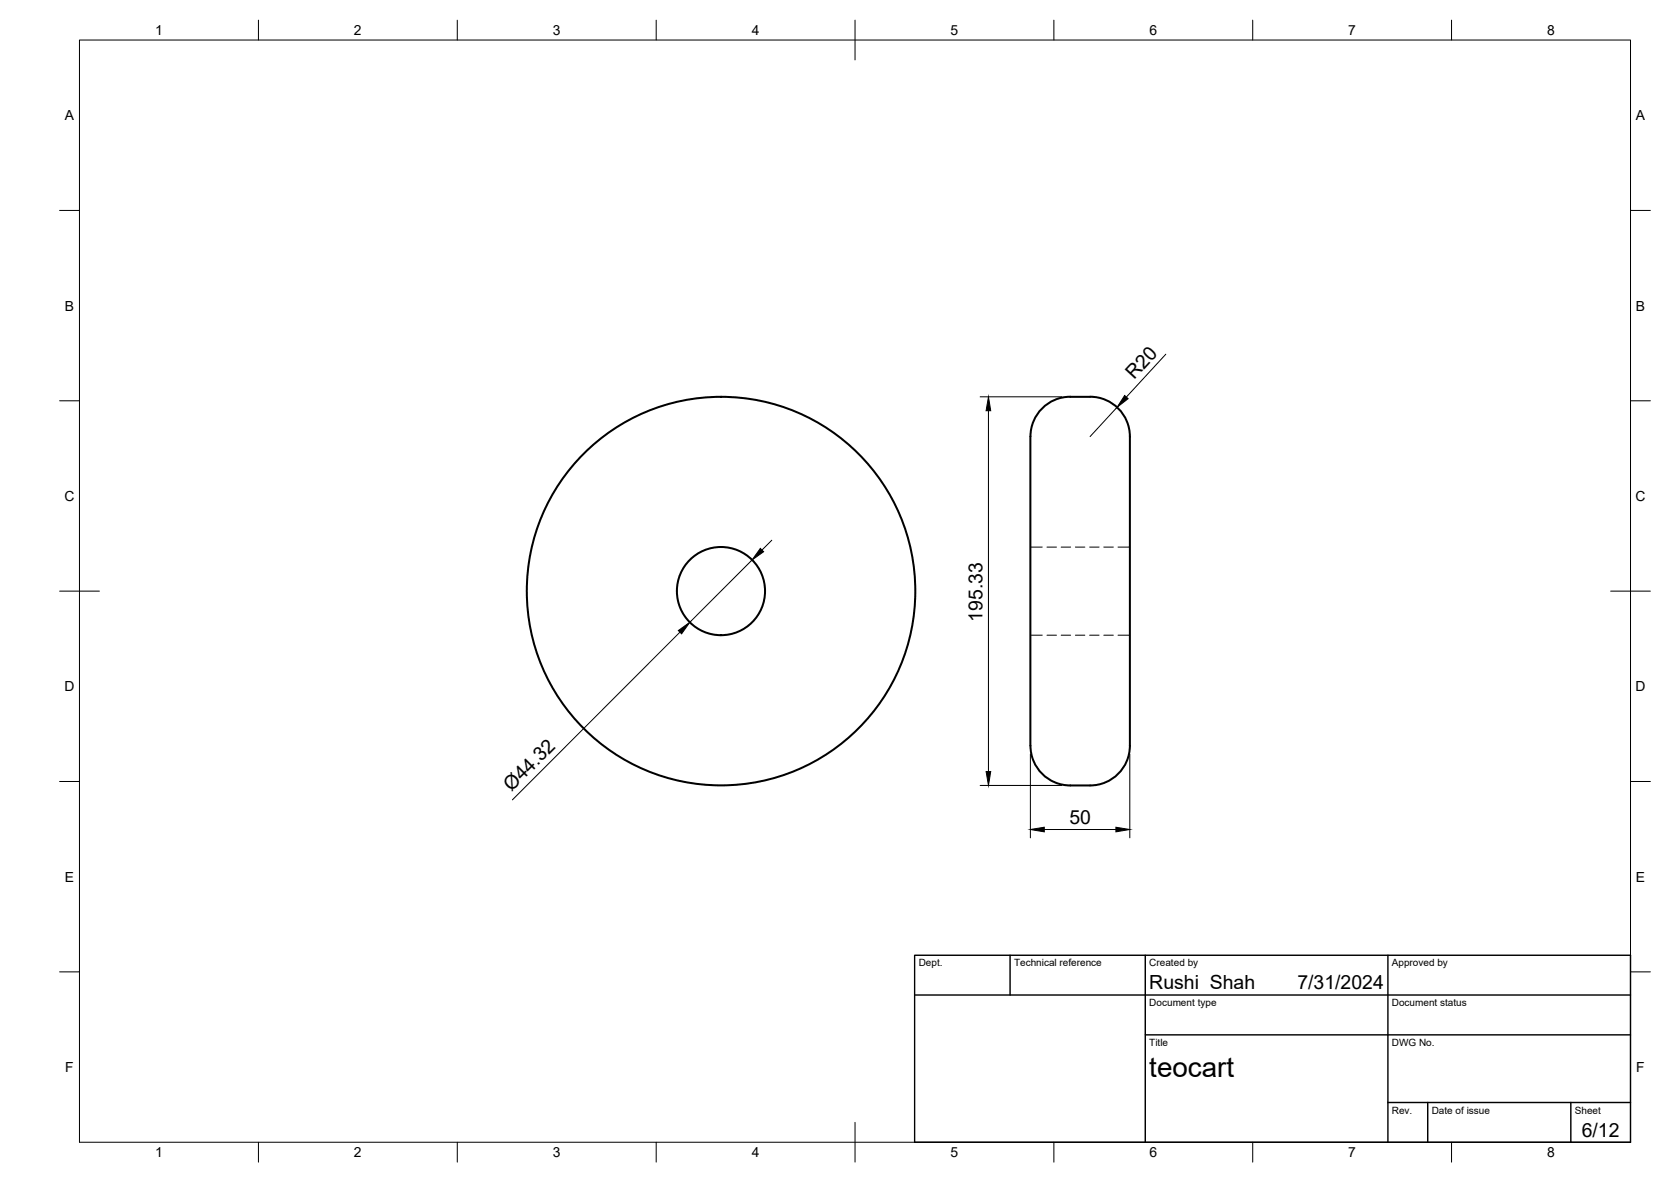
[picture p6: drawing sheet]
<svg xmlns="http://www.w3.org/2000/svg" width="420mm" height="297mm" viewBox="0 0 420 297" stroke-linecap="round" stroke-linejoin="round" font-family="sans-serif">
<!-- layer: Visible -->
<g fill="none" stroke="#000" stroke-width=".51">
<path d="M261.6 103.1a9.9 9.9 0 0 1 7.5-3.4 18.3 18.3 0 0 1 8.6 .7 10.7 10.7 0 0 1 6.4 11.3v67.8a66.6 66.6 0 0 1-.3 10.3 10 10 0 0 1-9.7 7.6 18.6 18.6 0 0 1-8.6-.7 10.7 10.7 0 0 1-6.4-11.3v-67.8a62.8 62.8 0 0 1 .3-10.4 10 10 0 0 1 2.2-4.1z"/>
<circle cx="181.3" cy="148.5" r="11.1"/>
<circle cx="181.3" cy="148.6" r="48.8"/>
</g>
<!-- layer: Hidden -->
<g fill="none" stroke="#000" stroke-width=".25">
<path d="M259.1 137.5h3M263.2 137.5h2.4M266.8 137.5h2.4M270.4 137.5h2.4M274 137.5h2.4M277.5 137.5h2.4M281.1 137.5h3M259.1 159.6h3M263.2 159.6h2.4M266.8 159.6h2.4M270.4 159.6h2.4M274 159.6h2.4"/>
<path d="M277.5 159.6h2.4M281.1 159.6h3"/>
</g>
<!-- layer: BORDER -->
<g fill="none" stroke="#000" stroke-width=".25">
<path d="M20 10.1h390v276.9h-390zM65 5.1v5M115 5.1v5M165 5.1v5M215 5.1v10M265 5.1v5M315 5.1v5M365 5.1v5M15 52.9h5M410 52.9h5M15 100.7h5M410 100.7h5"/>
<path d="M15 148.6h10M405 148.6h10M15 196.4h5M410 196.4h5M15 244.2h5M410 244.2h5M65 287v5M115 287v5M165 287v5M215 282.1v9.9M265 287v5M315 287v5"/>
<path d="M365 287v5"/>
</g>
<!-- layer: TITLEBLOCK -->
<path d="M230 240.1h180v46.9h-180zM230 250h180M254 240.1v9.9M288 240.1v46.9M349 240.1v46.9M288 260.1h122M349 277.1h61M359 277.1v9.9M395 277.1v9.9" fill="none" stroke="#000" stroke-width=".36"/>
<!-- layer: FD_Dimensions -->
<path d="M246.4 99.7h20.6M293.1 89l-9.9 10.8M248.5 103.2v90.7M280.9 102.4l-6.8 7.3M194.1 135.8l-2.5 2.4M171 158.9l-42.2 42.1M189.1 140.7l-15.7 15.7M246.4 197.4h20.6M259.1 189.5v21.1M284.1 189.5v21.1M262.6 208.5h18" fill="none" stroke="#000" stroke-width=".25"/>
<path d="M282.8 99.4l.9 .8-2.8 2.2zM248.5 99.7l.6 3.5h-1.2zM191.2 137.8l.8 .8-2.9 2.1zM170.6 158.5l2.8-2.1-2 2.9zM247.9 193.9h1.2l-.6 3.5zM259.1 208.5l3.5-.6v1.1zM280.6 207.9l3.5 .6-3.5 .5z" fill="#000" stroke="#000" stroke-width=".25"/>
<text font-size="7" x="289" y="270.6">teocart</text>
<g font-size="4.9">
<text x="285.2" y="95.5" transform="rotate(-47 285.2 95.5)">R20</text>
<text x="247.1" y="156.2" transform="rotate(-90 247.1 156.2)">195.33</text>
<text x="128.6" y="199.1" transform="rotate(-45 128.6 199.1)">Ø44.32</text>
<text x="268.9" y="207">50</text>
<text x="289" y="248.5">Rushi Shah</text>
<text x="326.2" y="248.5">7/31/2024</text>
<text x="397.7" y="285.7">6/12</text>
</g>
<g font-size="3.5">
<text x="39" y="8.8">1</text>
<text x="89" y="8.8">2</text>
<text x="139" y="8.8">3</text>
<text x="189" y="8.8">4</text>
<text x="239" y="8.8">5</text>
<text x="289" y="8.8">6</text>
<text x="339" y="8.8">7</text>
<text x="389" y="8.8">8</text>
<text x="16.3" y="30.2">A</text>
<text x="411.3" y="30.2">A</text>
<text x="16.3" y="78">B</text>
<text x="411.3" y="78">B</text>
<text x="16.2" y="125.9">C</text>
<text x="411.2" y="125.9">C</text>
<text x="16.2" y="173.7">D</text>
<text x="411.2" y="173.7">D</text>
<text x="16.3" y="221.6">E</text>
<text x="411.3" y="221.6">E</text>
<text x="16.4" y="269.4">F</text>
<text x="411.4" y="269.4">F</text>
<text x="39" y="290.8">1</text>
<text x="89" y="290.8">2</text>
<text x="139" y="290.8">3</text>
<text x="189" y="290.8">4</text>
<text x="239" y="290.8">5</text>
<text x="289" y="290.8">6</text>
<text x="339" y="290.8">7</text>
<text x="389" y="290.8">8</text>
</g>
<g font-size="2.5">
<text x="231" y="242.9">Dept.</text>
<text x="255" y="242.9">Technical reference</text>
<text x="289" y="242.9">Created by</text>
<text x="350" y="242.9">Approved by</text>
<text x="289" y="252.8">Document type</text>
<text x="350" y="252.8">Document status</text>
<text x="289" y="262.9">Title</text>
<text x="350" y="262.9">DWG No.</text>
<text x="350" y="279.9">Rev.</text>
<text x="360" y="279.9">Date of issue</text>
<text x="396" y="279.9">Sheet</text>
</g>
</svg>
